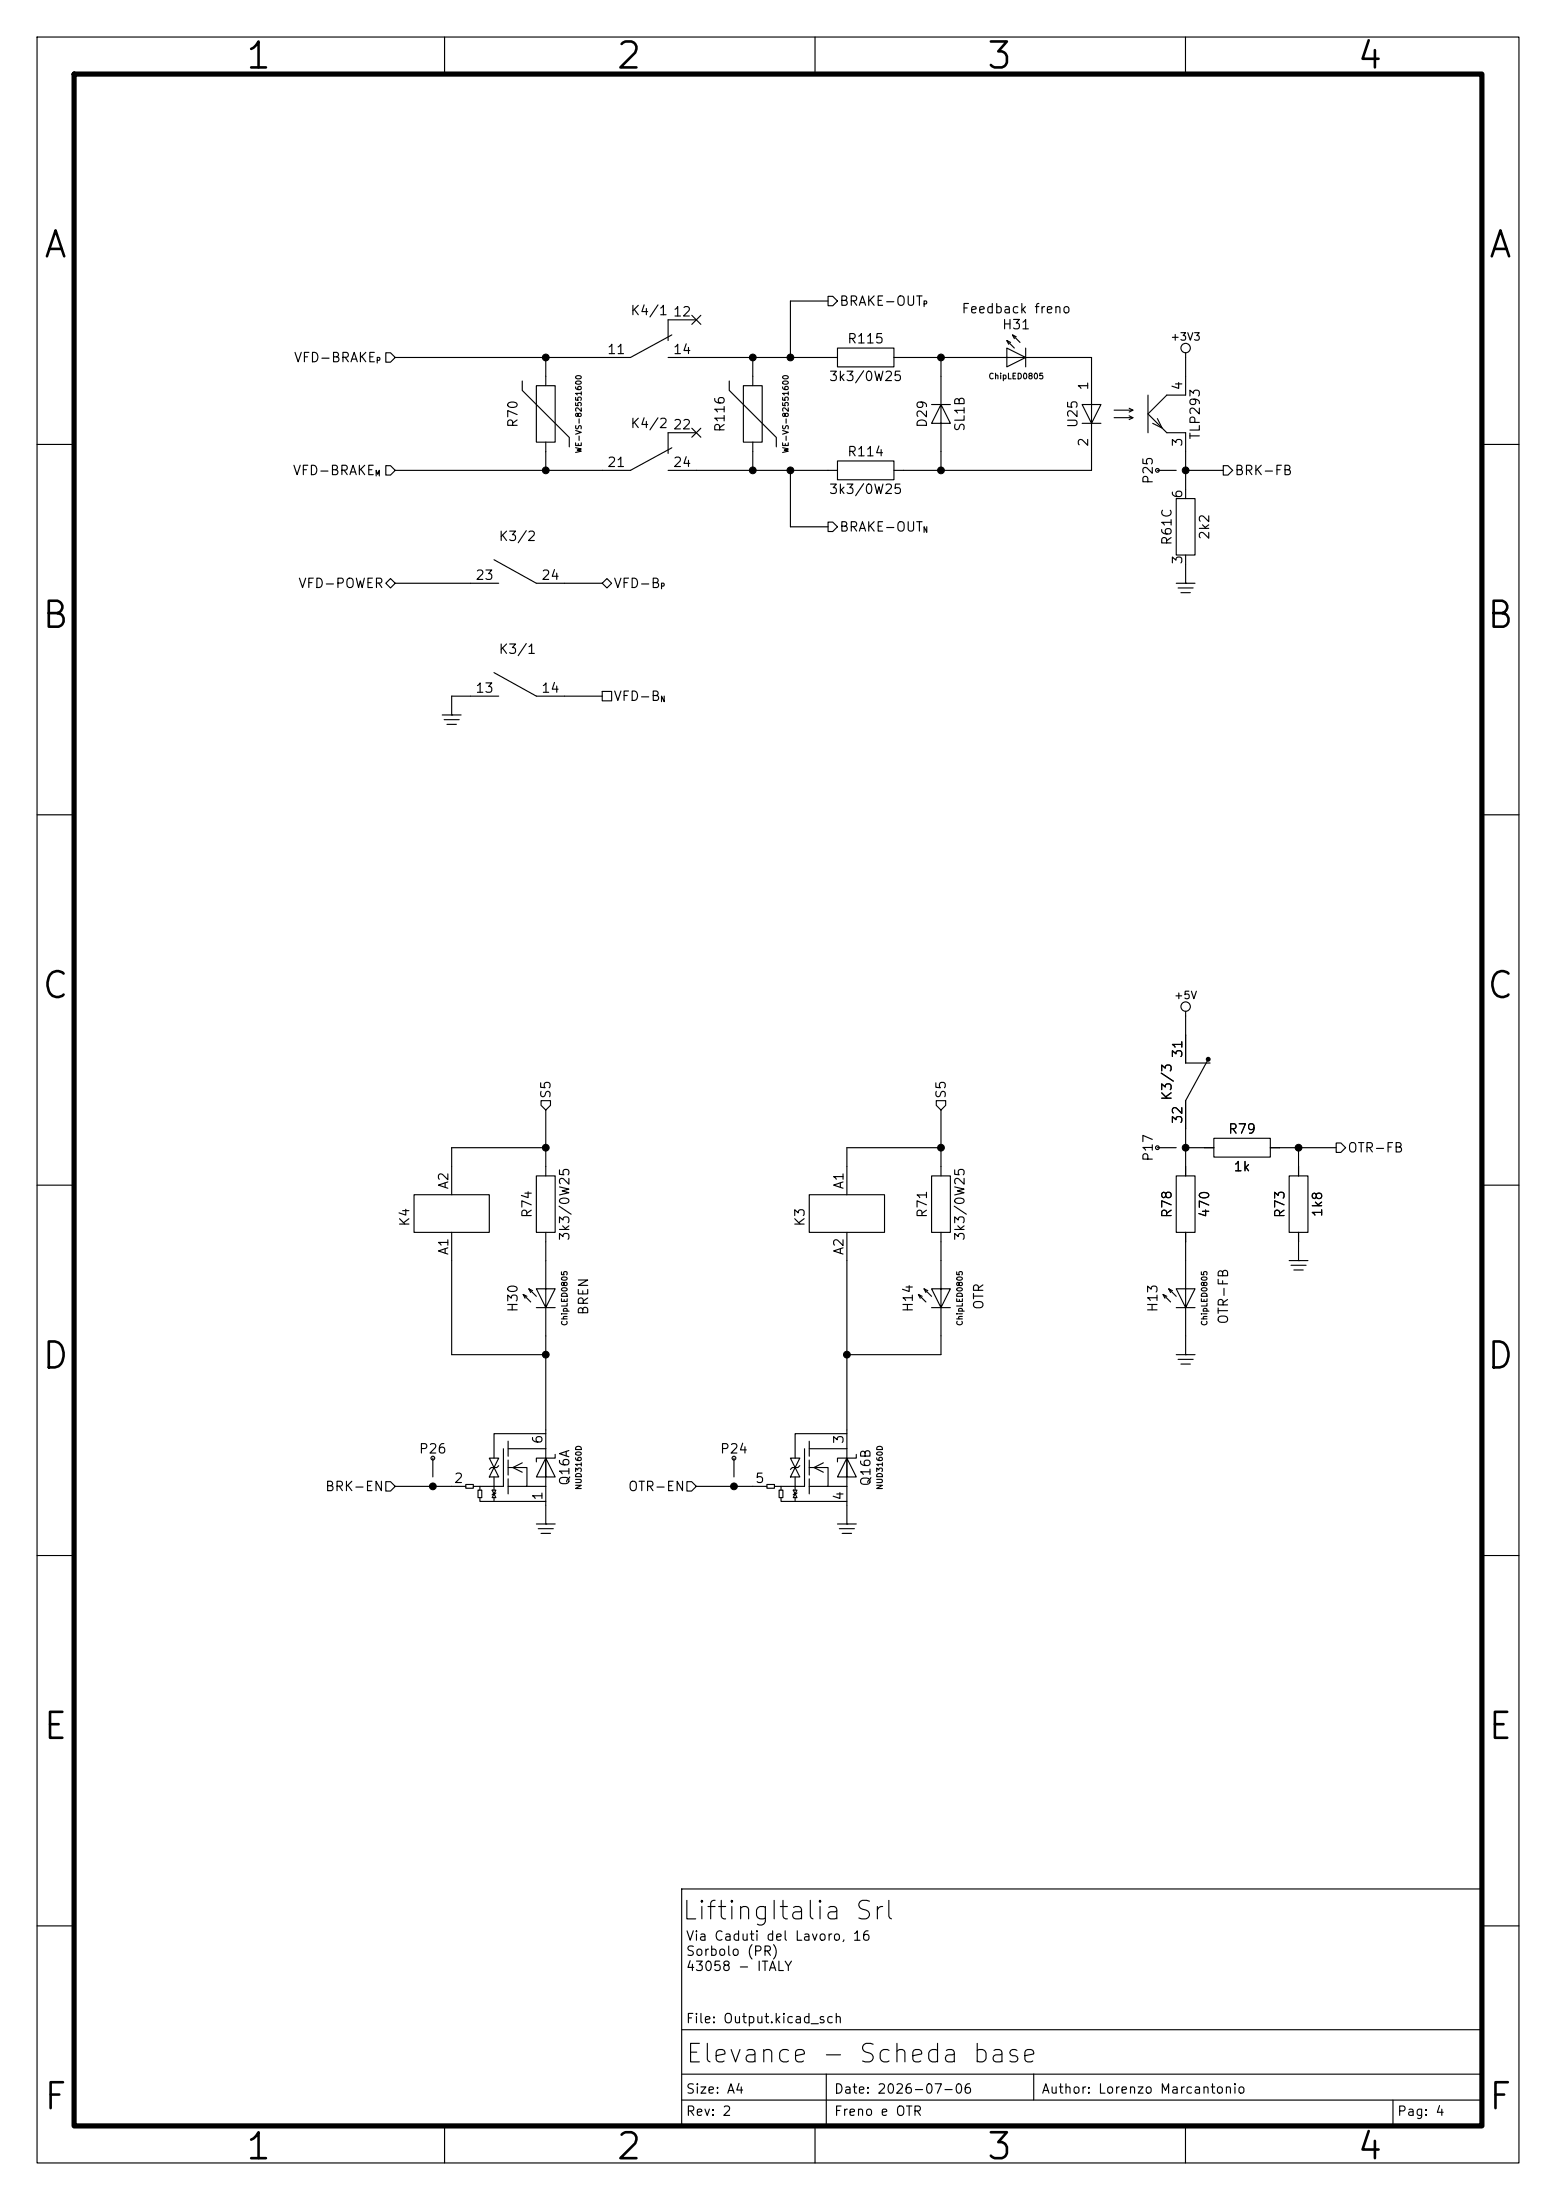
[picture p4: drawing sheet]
<svg xmlns="http://www.w3.org/2000/svg" width="210mm" height="297mm" viewBox="0 0 210 297" stroke-linecap="round" stroke-linejoin="round" font-family="sans-serif">
<path d="M10 10h190v277h-190z" fill="none" stroke="#000" stroke-width=".7"/>
<g fill="none" stroke="#000" stroke-width=".15">
<path d="M5 5h200v287h-200zM60 5v5M110 5v5M160 5v5M52.1 47.6h.6l.6 .7-.6 .6h-.6zM70.5 51.4v1.3l6.3 6.4v1.2M72.4 52.1h2.5v7.6h-2.5zM73.7 48.3v3.8M73.7 59.7v3.8M90.2 48.3h22.8M90.7 45.2l-5.6 3.1h-31.8M93.4 57.8l1.2 1.2"/>
<path d="M93.4 42.6l1.2 1.2M94 43.2h-3.8v2.8M94 58.4h-3.8v2.8M94.6 57.8l-1.2 1.2M94.6 42.6l-1.2 1.2M98.4 51.4v1.3l6.4 6.4v1.2M100.3 52.1h2.6v7.6h-2.6zM101.6 48.3v3.8M101.6 59.7v3.8M111.8 40h.6l.6 .6-.6 .7h-.6zM111.8 40.6h-5.1v7.7M113 47h7.6v2.5h-7.6z"/>
<path d="M120.6 48.3h17.8l-2.5-1.3v2.5l2.5-1.2h8.9v8.9l1.3-2.6h-2.6l1.3 2.6v6.3h-26.7M125.7 54.6h2.6M127 48.3v6.3l1.3 2.6h-2.6l1.3-2.6v8.9M135.9 46l1 1M136.4 46.2l-.5-.2 .2 .5M136.7 45.2l1 1M137.2 45.5l-.5-.3 .2 .5M138.4 47v2.5M146 57.2h2.6M150.4 55.4h2.5M150.4 56.4h2.5M152.4 55.1l.5 .3-.5 .2"/>
<path d="M152.4 56.1l.5 .3-.5 .2M154.9 53.3v5.1M156.2 56.5l.6 1.3-1.2-.6M160 47.6v5.7h-2.5l-2.6 2.6 2.6 2.5h2.5v8.9M5 60h5M52.1 62.9h.6l.6 .6-.6 .6h-.6zM52.1 78.7l.6-.6 .6 .6-.6 .7zM53.3 78.7h14M66.7 75.6l5.7 3.1h8.9M81.3 78.7l.6-.6 .6 .6-.6 .7zM90.2 63.5h22.8M90.7 60.5l-5.6 3h-31.8"/>
<path d="M106.7 63.5v7.6h5.1M111.8 70.5h.6l.6 .6-.6 .7h-.6zM113 62.2h7.6v2.6h-7.6zM156.2 63.5h2.5M158.7 67.3h2.6v7.6h-2.6zM158.7 78.7h2.6M159 79.4h2M160 78.7h.1M160 63.5h.1M160 74.9v3.8M160 63.5h5.1M165.1 62.9h.6l.7 .6-.7 .6h-.6z"/>
<path d="M200 60h5M59.7 96.5h2.5M59.9 97.2h2.1M60.3 97.8h1.3M61 96.5h.1M66.7 90.8l5.7 3.2h8.9M67.3 94h-6.3v2.5M81.3 93.3h1.2v1.3h-1.2zM159.4 80h1.3M5 110h5M200 110h5M160 136.5v7h3.3"/>
<path d="M5 160h5M72.4 158.8h2.5v7.6h-2.5zM73 148.6h1.3v.6l-.6 .7-.7-.7zM73.7 154.9h-12.7v6.4M73.7 149.9v8.9M125.7 158.8h2.6v7.6h-2.6zM126.4 148.6h1.2v.6l-.6 .7-.6-.7zM127 154.9h-12.7v6.4M127 149.9v8.9M156.2 154.9h2.5M158.7 158.8h2.6v7.6h-2.6zM160 154.9h.1"/>
<path d="M160 154.9h3.8M163.1 143l-3.1 5.6v10.2M163.8 153.7h7.6v2.5h-7.6zM171.4 154.9h8.9M174 158.8h2.5v7.6h-2.5zM175.3 154.9v3.9M180.3 154.3h.7l.6 .6-.6 .7h-.7zM200 160h5M55.9 161.3h10.1v5.1h-10.1zM61 166.4v16.5h12.7M70.6 174.8l1 1M71.1 175l-.5-.2 .3 .5"/>
<path d="M71.4 174l1 1M71.9 174.2l-.5-.2 .2 .5M72.4 176.5h2.5M73.7 166.4v10.1l-1.3-2.5h2.5l-1.2 2.5v19.1M109.2 161.3h10.2v5.1h-10.2zM114.3 166.4v29.2M124 174.8l1 1M124.5 175l-.5-.2 .2 .5M124.7 174l1 1M125.2 174.2l-.5-.2 .3 .5M125.7 176.5h2.6M127 166.4v10.1l-1.3-2.5h2.6l-1.3 2.5v6.4h-12.7"/>
<path d="M157 174.8l1 1M157.5 175l-.5-.2 .2 .5M157.7 174l1 1M158.2 174.2l-.5-.2 .3 .5M158.7 176.5h2.6M160 166.4v10.1l-1.3-2.5h2.6l-1.3 2.5v6.4M174 170.2h2.5M174.2 170.8h2.1M174.6 171.5h1.3M175.3 170.2h.1M175.3 166.4v3.8M58.4 196.9v2.5"/>
<path d="M66 196.9h1.3l-1.3 2.5h1.3zM66.7 199.4v1.8M67.3 197.9l-.2 .2h-.8l-.3 .3M67.9 195.6v5.1h-3.1M68.6 194.6v2M68.6 197.1v2M68.6 199.6v2.1M68.6 198.1h2.5v2.6h-2.5M68.6 195.6h5.1M70.5 197.5l-1.3 .6 1.3 .7M73.7 193.5h-7v3.4M73.7 195.6v5.1"/>
<path d="M73.7 196.9l-1.3 2.5h2.5l-1.2-2.5v2.5M74.9 196.3v.6h-2.5v.5M99.1 196.9v2.5M106.7 196.9h1.2l-1.2 2.5h1.2zM107.3 199.4v1.8M107.9 197.9l-.2 .2h-.8l-.2 .3M108.6 195.6v5.1h-3.2M109.2 194.6v2M109.2 197.1v2M109.2 199.6v2.1M109.2 198.1h2.6v2.6h-2.6M109.2 195.6h5.1"/>
<path d="M111.1 197.5l-1.2 .6 1.2 .7M114.3 193.5h-7v3.4M114.3 195.6v5.1M114.3 196.9l-1.3 2.5h2.6l-1.3-2.5v2.5M115.6 196.3v.6h-2.6v.5M158.7 182.9h2.6M159 183.5h2M159.4 184.2h1.3M160 182.9h.1M5 210h5M52.1 200h.6l.6 .7-.6 .6h-.6zM53.3 200.7h9.6"/>
<path d="M58.4 200.7h.1M62.9 200.4h1v.5h-1zM63.9 200.7h.9v.5M64.5 201.2h.5v1h-.5zM64.8 202.2v.5h8.9M66.4 201.2l.5 1h-.5l.5-1zM66.7 202.2v.5M66.9 201.5l-.5 .3M71.1 200.7h2.6M72.4 205.7h2.5M72.6 206.4h2.1M73 207h1.3"/>
<path d="M73.7 205.7h.1M73.7 200.7v5M92.7 200h.6l.7 .7-.7 .6h-.6zM94 200.7h9.5M99.1 200.7h.1M103.5 200.4h1v.5h-1zM104.5 200.7h.9v.5M105.2 201.2h.5v1h-.5zM105.4 202.2v.5h8.9M107.1 201.2l.5 1h-.5l.5-1zM107.3 202.2v.5M107.6 201.5l-.5 .3"/>
<path d="M111.8 200.7h2.5M113 205.7h2.6M113.3 206.4h2M113.7 207h1.2M114.3 205.7h.1M114.3 200.7v5M200 210h5M92 255h108v32h-108zM5 260h5M92 274h108M111.5 280v7M139.5 280v3.5"/>
<path d="M200 260h5M60 287v5M92 283.5h108M92 280h108M110 287v5M160 287v5M188 283.5v3.5"/>
<circle cx="160" cy="47" r=".63"/>
<circle cx="156.2" cy="63.5" r=".25"/>
<circle cx="160" cy="135.9" r=".63"/>
<circle cx="156.2" cy="154.9" r=".25"/>
<circle cx="58.4" cy="196.8" r=".25"/>
<circle cx="99.1" cy="196.8" r=".25"/>
</g>
<circle cx="163.1" cy="143" r=".25" fill="#000" stroke="#000" stroke-width=".15"/>
<g fill="#000" stroke="#000" stroke-width=".13">
<circle cx="73.7" cy="48.3" r=".46"/>
<circle cx="101.6" cy="48.3" r=".46"/>
<circle cx="106.7" cy="48.3" r=".46"/>
<circle cx="127" cy="48.3" r=".46"/>
<circle cx="73.7" cy="63.5" r=".46"/>
<circle cx="101.6" cy="63.5" r=".46"/>
<circle cx="106.7" cy="63.5" r=".46"/>
<circle cx="127" cy="63.5" r=".46"/>
<circle cx="160" cy="63.5" r=".46"/>
<circle cx="73.7" cy="154.9" r=".46"/>
<circle cx="127" cy="154.9" r=".46"/>
<circle cx="160" cy="154.9" r=".46"/>
<circle cx="175.3" cy="154.9" r=".46"/>
<circle cx="73.7" cy="182.9" r=".46"/>
<circle cx="114.3" cy="182.9" r=".46"/>
<circle cx="58.4" cy="200.7" r=".46"/>
<circle cx="99.1" cy="200.7" r=".46"/>
</g>
<g font-size="3.5">
<text x="32.9" y="10.2">1</text>
<text x="82.9" y="10.2">2</text>
<text x="132.9" y="10.2">3</text>
<text x="182.9" y="10.2">4</text>
<text x="5.6" y="35.7">A</text>
<text x="200.7" y="35.7">A</text>
<text x="5.4" y="85.7">B</text>
<text x="200.4" y="85.7">B</text>
<text x="5.4" y="135.7">C</text>
<text x="200.4" y="135.7">C</text>
<text x="5.4" y="185.7">D</text>
<text x="200.4" y="185.7">D</text>
<text x="5.6" y="235.7">E</text>
<text x="200.6" y="235.7">E</text>
<text x="5.6" y="285.7">F</text>
<text x="200.7" y="285.7">F</text>
<text x="32.9" y="292.4">1</text>
<text x="82.9" y="292.4">2</text>
<text x="132.9" y="292.4">3</text>
<text x="182.9" y="292.4">4</text>
</g>
<g font-size="2.5">
<text x="91.9" y="259.8">LiftingItalia Srl</text>
<text x="92.4" y="279.1">Elevance - Scheda base</text>
</g>
<g font-size="1.3">
<text x="113.2" y="41.6">BRAKE-OUT</text>
<text x="85" y="42.9">K4/1</text>
<text x="90.7" y="43">12</text>
<text x="114.3" y="46.7">R115</text>
<text x="129.7" y="42.6">Feedback freno</text>
<text x="135.2" y="44.8">H31</text>
<text x="39.6" y="49.2">VFD-BRAKE</text>
<text x="81.8" y="48.1">11</text>
<text x="90.7" y="48.1">14</text>
<text x="111.8" y="51.8">3k3/0W25</text>
<text x="147.2" y="52.8" transform="rotate(-90 147.2 52.8)">1</text>
<text x="159.9" y="52.8" transform="rotate(-90 159.9 52.8)">4</text>
<text x="70.2" y="57.9" transform="rotate(-90 70.2 57.9)">R70</text>
<text x="85" y="58.1">K4/2</text>
<text x="90.7" y="58.3">22</text>
<text x="98.1" y="58.5" transform="rotate(-90 98.1 58.5)">R116</text>
<text x="125.4" y="57.9" transform="rotate(-90 125.4 57.9)">D29</text>
<text x="130.5" y="58.4" transform="rotate(-90 130.5 58.4)">SL1B</text>
<text x="145.7" y="57.9" transform="rotate(-90 145.7 57.9)">U25</text>
<text x="162.3" y="59.5" transform="rotate(-90 162.3 59.5)">TLP293</text>
<text x="39.4" y="64.5">VFD-BRAKE</text>
<text x="81.8" y="63.4">21</text>
<text x="90.7" y="63.4">24</text>
<text x="114.3" y="61.9">R114</text>
<text x="147.2" y="60.4" transform="rotate(-90 147.2 60.4)">2</text>
<text x="155.9" y="65.5" transform="rotate(-90 155.9 65.5)">P25</text>
<text x="159.9" y="60.4" transform="rotate(-90 159.9 60.4)">3</text>
<text x="166.5" y="64.5">BRK-FB</text>
<text x="111.8" y="67">3k3/0W25</text>
<text x="159.9" y="67.4" transform="rotate(-90 159.9 67.4)">6</text>
<text x="67.2" y="73.4">K3/2</text>
<text x="113.2" y="72.1">BRAKE-OUT</text>
<text x="158.4" y="73.7" transform="rotate(-90 158.4 73.7)">R61C</text>
<text x="159.9" y="76.3" transform="rotate(-90 159.9 76.3)">3</text>
<text x="163.5" y="73" transform="rotate(-90 163.5 73)">2k2</text>
<text x="40.2" y="79.7">VFD-POWER</text>
<text x="64.1" y="78.6">23</text>
<text x="73" y="78.6">24</text>
<text x="82.7" y="79.7">VFD-B</text>
<text x="67.2" y="88.6">K3/1</text>
<text x="64.1" y="93.8">13</text>
<text x="73" y="93.8">14</text>
<text x="82.7" y="94.9">VFD-B</text>
<text x="159.9" y="142.9" transform="rotate(-90 159.9 142.9)">31</text>
<text x="74.6" y="148.4" transform="rotate(-90 74.6 148.4)">S5</text>
<text x="128" y="148.4" transform="rotate(-90 128 148.4)">S5</text>
<text x="158.4" y="148.7" transform="rotate(-90 158.4 148.7)">K3/3</text>
<text x="159.9" y="151.8" transform="rotate(-90 159.9 151.8)">32</text>
<text x="165.7" y="153.4">R79</text>
<text x="181.8" y="155.9">OTR-FB</text>
<text x="60.8" y="160.7" transform="rotate(-90 60.8 160.7)">A2</text>
<text x="114.2" y="160.7" transform="rotate(-90 114.2 160.7)">A1</text>
<text x="155.9" y="156.9" transform="rotate(-90 155.9 156.9)">P17</text>
<text x="166.4" y="158.4">1k</text>
<text x="55.6" y="165.7" transform="rotate(-90 55.6 165.7)">K4</text>
<text x="72.1" y="164.5" transform="rotate(-90 72.1 164.5)">R74</text>
<text x="77.2" y="167.6" transform="rotate(-90 77.2 167.6)">3k3/0W25</text>
<text x="108.9" y="165.7" transform="rotate(-90 108.9 165.7)">K3</text>
<text x="125.4" y="164.5" transform="rotate(-90 125.4 164.5)">R71</text>
<text x="130.5" y="167.6" transform="rotate(-90 130.5 167.6)">3k3/0W25</text>
<text x="158.4" y="164.5" transform="rotate(-90 158.4 164.5)">R78</text>
<text x="163.5" y="164.5" transform="rotate(-90 163.5 164.5)">470</text>
<text x="173.7" y="164.5" transform="rotate(-90 173.7 164.5)">R73</text>
<text x="178.8" y="164.4" transform="rotate(-90 178.8 164.4)">1k8</text>
<text x="60.8" y="169.6" transform="rotate(-90 60.8 169.6)">A1</text>
<text x="114.2" y="169.6" transform="rotate(-90 114.2 169.6)">A2</text>
<text x="70.2" y="177.3" transform="rotate(-90 70.2 177.3)">H30</text>
<text x="79.7" y="177.6" transform="rotate(-90 79.7 177.6)">BREN</text>
<text x="123.5" y="177.3" transform="rotate(-90 123.5 177.3)">H14</text>
<text x="133" y="176.9" transform="rotate(-90 133 176.9)">OTR</text>
<text x="156.5" y="177.3" transform="rotate(-90 156.5 177.3)">H13</text>
<text x="166.1" y="178.9" transform="rotate(-90 166.1 178.9)">OTR-FB</text>
<text x="56.4" y="196.5">P26</text>
<text x="73.5" y="195" transform="rotate(-90 73.5 195)">6</text>
<text x="97.1" y="196.5">P24</text>
<text x="114.2" y="195" transform="rotate(-90 114.2 195)">3</text>
<text x="43.8" y="201.6">BRK-EN</text>
<text x="61.2" y="200.5">2</text>
<text x="73.5" y="202.7" transform="rotate(-90 73.5 202.7)">1</text>
<text x="77.2" y="200.7" transform="rotate(-90 77.2 200.7)">Q16A</text>
<text x="84.7" y="201.6">OTR-EN</text>
<text x="101.8" y="200.5">5</text>
<text x="114.2" y="202.7" transform="rotate(-90 114.2 202.7)">4</text>
<text x="117.8" y="200.8" transform="rotate(-90 117.8 200.8)">Q16B</text>
<text x="92.5" y="262.3">Via Caduti del Lavoro, 16</text>
<text x="92.5" y="264.4">Sorbolo (PR)</text>
<text x="92.5" y="266.4">43058 - ITALY</text>
<text x="92.5" y="273.5">File: Output.kicad_sch</text>
<text x="92.5" y="283">Size: A4</text>
<text x="92.5" y="286">Rev: 2</text>
<text x="112.5" y="286">Freno e OTR</text>
<text x="112.5" y="283">Date: 2026-07-06</text>
<text x="140.5" y="283">Author: Lorenzo Marcantonio</text>
<text x="188.5" y="286">Pag: 4</text>
</g>
<g font-size="1">
<text x="157.9" y="46.2">+3V3</text>
<text x="158.4" y="135.1">+5V</text>
</g>
<g font-size=".8">
<text x="124.5" y="41.6">P</text>
<text x="50.7" y="49.2">P</text>
<text x="133.3" y="51.4">ChipLED0805</text>
<text x="50.6" y="64.5">M</text>
<text x="78.7" y="61.3" transform="rotate(-90 78.7 61.3)">WE-VS-82551600</text>
<text x="106.6" y="61.3" transform="rotate(-90 106.6 61.3)">WE-VS-82551600</text>
<text x="124.5" y="72.1">N</text>
<text x="89.1" y="79.7">P</text>
<text x="89.1" y="95">N</text>
<text x="76.8" y="179.1" transform="rotate(-90 76.8 179.1)">ChipLED0805</text>
<text x="130.1" y="179.1" transform="rotate(-90 130.1 179.1)">ChipLED0805</text>
<text x="163.1" y="179.1" transform="rotate(-90 163.1 179.1)">ChipLED0805</text>
<text x="78.7" y="201.2" transform="rotate(-90 78.7 201.2)">NUD3160D</text>
<text x="119.3" y="201.2" transform="rotate(-90 119.3 201.2)">NUD3160D</text>
</g>
</svg>
